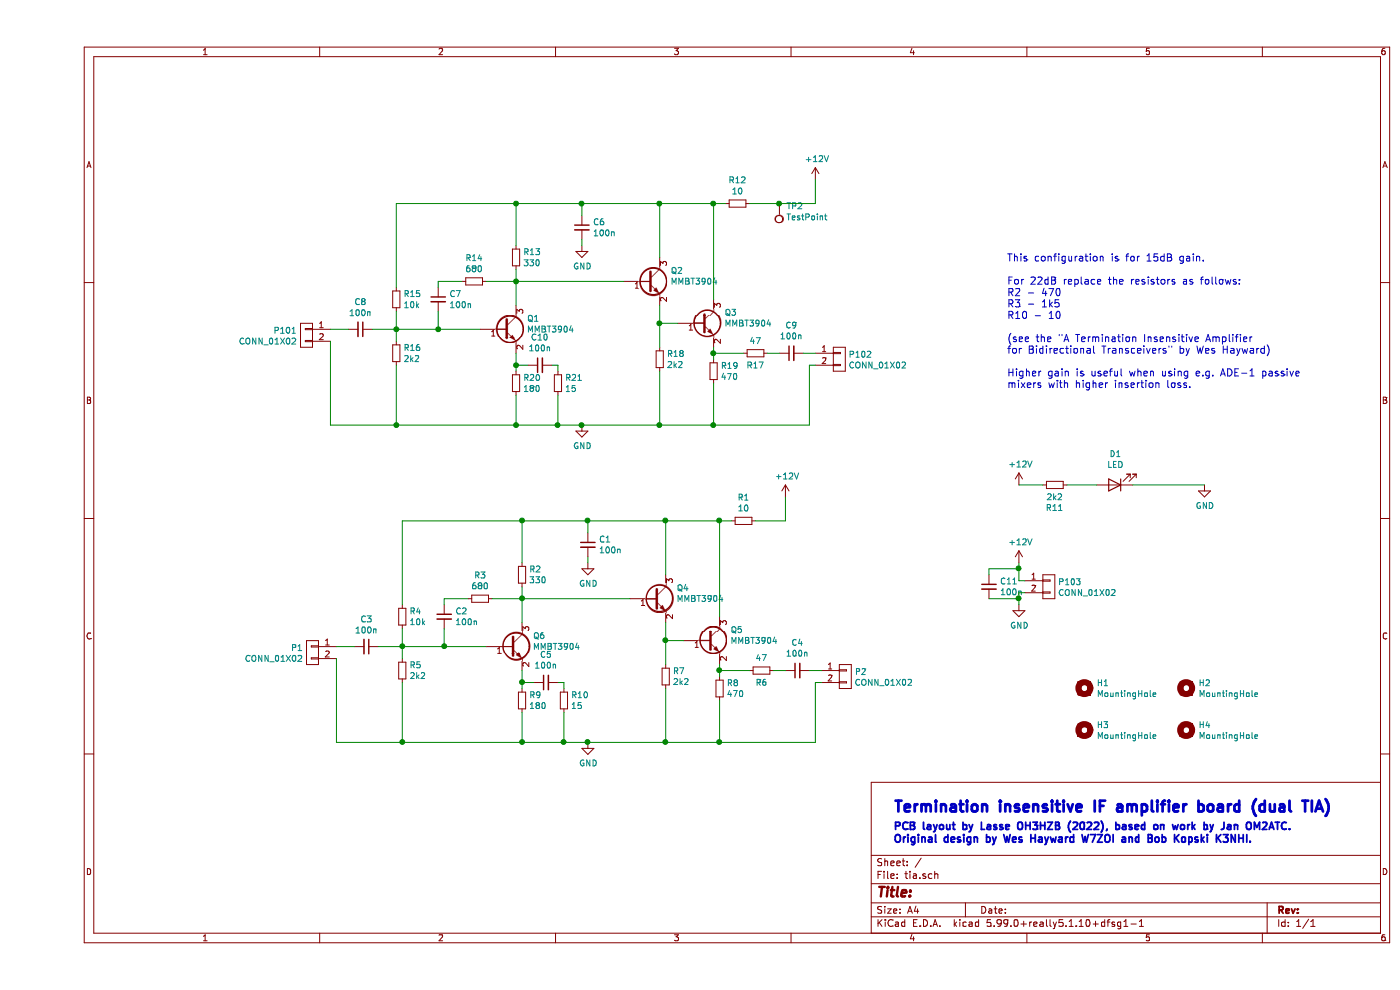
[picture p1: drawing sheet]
EESchema Schematic File Version 4
EELAYER 30 0
EELAYER END
$Descr A4 11693 8268
encoding utf-8
Sheet 1 1
Title ""
Date ""
Rev ""
Comp ""
Comment1 ""
Comment2 ""
Comment3 ""
Comment4 ""
$EndDescr
$Comp
L tia-rescue:MMBT3904 Q1
U 1 1
P 3900 2750
F 0 "Q1" H 4091 2841 50  0000 L CNN
F 1 "MMBT3904" H 4091 2750 50  0000 L CNN
F 2 "Package_TO_SOT_SMD:SOT-23" H 3100 1750 50  0001 L CIN
F 3 "" H 3900 2750 50  0000 L CNN
F 4 "C20526" H 3900 2750 50  0001 C CNN "JLCPART"
F 5 "C20526" H 3900 2750 50  0001 C CNN "LCSC"
	1    3900 2750
	1    0    0    -1  
$EndComp
$Comp
L tia-rescue:MMBT3904 Q2
U 1 1
P 5100 2350
F 0 "Q2" H 5291 2441 50  0000 L CNN
F 1 "MMBT3904" H 5291 2350 50  0000 L CNN
F 2 "Package_TO_SOT_SMD:SOT-23" H 5100 1000 50  0001 L CIN
F 3 "" H 5100 2350 50  0000 L CNN
F 4 "C20526" H 5100 2350 50  0001 C CNN "JLCPART"
F 5 "C20526" H 5100 2350 50  0001 C CNN "LCSC"
	1    5100 2350
	1    0    0    -1  
$EndComp
$Comp
L tia-rescue:MMBT3904 Q3
U 1 1
P 5550 2700
F 0 "Q3" H 5741 2791 50  0000 L CNN
F 1 "MMBT3904" H 5741 2700 50  0000 L CNN
F 2 "Package_TO_SOT_SMD:SOT-23" H 5500 1550 50  0001 L CIN
F 3 "" H 5550 2700 50  0000 L CNN
F 4 "C20526" H 5550 2700 50  0001 C CNN "JLCPART"
F 5 "C20526" H 5550 2700 50  0001 C CNN "LCSC"
	1    5550 2700
	1    0    0    -1  
$EndComp
$Comp
L tia-rescue:C_Small C8
U 1 1
P 2700 2750
F 0 "C8" V 2471 2750 50  0000 C CNN
F 1 "100n" V 2562 2750 50  0000 C CNN
F 2 "Capacitor_SMD:C_0805_2012Metric_Pad1.18x1.45mm_HandSolder" H 2700 2750 50  0001 C CNN
F 3 "" H 2700 2750 50  0000 C CNN
F 4 "C49678" H 2700 2750 50  0001 C CNN "JLCPART"
F 5 "C49678" H 2700 2750 50  0001 C CNN "LCSC"
	1    2700 2750
	0    1    1    0   
$EndComp
$Comp
L tia-rescue:C_Small C7
U 1 1
P 3350 2500
F 0 "C7" H 3442 2546 50  0000 L CNN
F 1 "100n" H 3442 2455 50  0000 L CNN
F 2 "Capacitor_SMD:C_0805_2012Metric_Pad1.18x1.45mm_HandSolder" H 3350 2500 50  0001 C CNN
F 3 "" H 3350 2500 50  0000 C CNN
F 4 "C49678" H 3350 2500 50  0001 C CNN "JLCPART"
F 5 "C49678" H 3350 2500 50  0001 C CNN "LCSC"
	1    3350 2500
	1    0    0    -1  
$EndComp
$Comp
L tia-rescue:C_Small C10
U 1 1
P 4200 3050
F 0 "C10" V 4429 3050 50  0000 C CNN
F 1 "100n" V 4338 3050 50  0000 C CNN
F 2 "Capacitor_SMD:C_0805_2012Metric_Pad1.18x1.45mm_HandSolder" H 4200 3050 50  0001 C CNN
F 3 "" H 4200 3050 50  0000 C CNN
F 4 "C49678" H 4200 3050 50  0001 C CNN "JLCPART"
F 5 "C49678" H 4200 3050 50  0001 C CNN "LCSC"
	1    4200 3050
	0    -1   -1   0   
$EndComp
$Comp
L tia-rescue:C_Small C6
U 1 1
P 4550 1900
F 0 "C6" H 4642 1946 50  0000 L CNN
F 1 "100n" H 4642 1855 50  0000 L CNN
F 2 "Capacitor_SMD:C_0805_2012Metric_Pad1.18x1.45mm_HandSolder" H 4550 1900 50  0001 C CNN
F 3 "" H 4550 1900 50  0000 C CNN
F 4 "C49678" H 4550 1900 50  0001 C CNN "JLCPART"
F 5 "C49678" H 4550 1900 50  0001 C CNN "LCSC"
	1    4550 1900
	1    0    0    -1  
$EndComp
$Comp
L tia-rescue:C_Small C9
U 1 1
P 6300 2950
F 0 "C9" V 6529 2950 50  0000 C CNN
F 1 "100n" V 6438 2950 50  0000 C CNN
F 2 "Capacitor_SMD:C_0805_2012Metric_Pad1.18x1.45mm_HandSolder" H 6300 2950 50  0001 C CNN
F 3 "" H 6300 2950 50  0000 C CNN
F 4 "C49678" H 6300 2950 50  0001 C CNN "JLCPART"
F 5 "C49678" H 6300 2950 50  0001 C CNN "LCSC"
	1    6300 2950
	0    -1   -1   0   
$EndComp
$Comp
L tia-rescue:R_Small R16
U 1 1
P 3000 2950
F 0 "R16" H 3059 2996 50  0000 L CNN
F 1 "2k2" H 3059 2905 50  0000 L CNN
F 2 "Resistor_SMD:R_0603_1608Metric_Pad0.98x0.95mm_HandSolder" H 3000 2950 50  0001 C CNN
F 3 "" H 3000 2950 50  0000 C CNN
F 4 "C4190" H 3000 2950 50  0001 C CNN "JLCPART"
F 5 "C4190" H 3000 2950 50  0001 C CNN "LCSC"
	1    3000 2950
	1    0    0    -1  
$EndComp
$Comp
L tia-rescue:R_Small R14
U 1 1
P 3650 2350
F 0 "R14" V 3454 2350 50  0000 C CNN
F 1 "680" V 3545 2350 50  0000 C CNN
F 2 "Resistor_SMD:R_0603_1608Metric_Pad0.98x0.95mm_HandSolder" H 3650 2350 50  0001 C CNN
F 3 "" H 3650 2350 50  0000 C CNN
F 4 "C23228" H 3650 2350 50  0001 C CNN "JLCPART"
F 5 "C23228" H 3650 2350 50  0001 C CNN "LCSC"
	1    3650 2350
	0    1    1    0   
$EndComp
$Comp
L tia-rescue:R_Small R13
U 1 1
P 4000 2150
F 0 "R13" H 4059 2196 50  0000 L CNN
F 1 "330" H 4059 2105 50  0000 L CNN
F 2 "Resistor_SMD:R_0603_1608Metric_Pad0.98x0.95mm_HandSolder" H 4000 2150 50  0001 C CNN
F 3 "" H 4000 2150 50  0000 C CNN
F 4 "C23138" H 4000 2150 50  0001 C CNN "JLCPART"
F 5 "C23138" H 4000 2150 50  0001 C CNN "LCSC"
	1    4000 2150
	1    0    0    -1  
$EndComp
$Comp
L tia-rescue:R_Small R20
U 1 1
P 4000 3200
F 0 "R20" H 4059 3246 50  0000 L CNN
F 1 "180" H 4059 3155 50  0000 L CNN
F 2 "Resistor_SMD:R_0603_1608Metric_Pad0.98x0.95mm_HandSolder" H 4000 3200 50  0001 C CNN
F 3 "" H 4000 3200 50  0000 C CNN
F 4 "C22828" H 4000 3200 50  0001 C CNN "JLCPART"
F 5 "C22828" H 4000 3200 50  0001 C CNN "LCSC"
	1    4000 3200
	1    0    0    -1  
$EndComp
$Comp
L tia-rescue:R_Small R21
U 1 1
P 4350 3200
F 0 "R21" H 4409 3246 50  0000 L CNN
F 1 "15" H 4409 3155 50  0000 L CNN
F 2 "Resistor_SMD:R_0603_1608Metric_Pad0.98x0.95mm_HandSolder" H 4350 3200 50  0001 C CNN
F 3 "" H 4350 3200 50  0000 C CNN
F 4 "C22810" H 4350 3200 50  0001 C CNN "JLCPART"
F 5 "C22810" H 4350 3200 50  0001 C CNN "LCSC"
	1    4350 3200
	1    0    0    -1  
$EndComp
$Comp
L power:GND #PWR01
U 1 1
P 4550 2050
F 0 "#PWR01" H 4550 1800 50  0001 C CNN
F 1 "GND" H 4555 1877 50  0000 C CNN
F 2 "" H 4550 2050 50  0000 C CNN
F 3 "" H 4550 2050 50  0000 C CNN
	1    4550 2050
	1    0    0    -1  
$EndComp
$Comp
L tia-rescue:R_Small R18
U 1 1
P 5200 3000
F 0 "R18" H 5259 3046 50  0000 L CNN
F 1 "2k2" H 5259 2955 50  0000 L CNN
F 2 "Resistor_SMD:R_0603_1608Metric_Pad0.98x0.95mm_HandSolder" H 5200 3000 50  0001 C CNN
F 3 "" H 5200 3000 50  0000 C CNN
F 4 "C4190" H 5200 3000 50  0001 C CNN "JLCPART"
F 5 "C4190" H 5200 3000 50  0001 C CNN "LCSC"
	1    5200 3000
	1    0    0    -1  
$EndComp
$Comp
L tia-rescue:R_Small R19
U 1 1
P 5650 3100
F 0 "R19" H 5709 3146 50  0000 L CNN
F 1 "470" H 5709 3055 50  0000 L CNN
F 2 "Resistor_SMD:R_0603_1608Metric_Pad0.98x0.95mm_HandSolder" H 5650 3100 50  0001 C CNN
F 3 "" H 5650 3100 50  0000 C CNN
F 4 "C23179" H 5650 3100 50  0001 C CNN "JLCPART"
F 5 "C23179" H 5650 3100 50  0001 C CNN "LCSC"
	1    5650 3100
	1    0    0    -1  
$EndComp
$Comp
L tia-rescue:R_Small R12
U 1 1
P 5850 1700
F 0 "R12" V 5654 1700 50  0000 C CNN
F 1 "10" V 5745 1700 50  0000 C CNN
F 2 "Resistor_SMD:R_0603_1608Metric_Pad0.98x0.95mm_HandSolder" H 5850 1700 50  0001 C CNN
F 3 "" H 5850 1700 50  0000 C CNN
F 4 "C22859" H 5850 1700 50  0001 C CNN "JLCPART"
F 5 "C22859" H 5850 1700 50  0001 C CNN "LCSC"
	1    5850 1700
	0    1    1    0   
$EndComp
$Comp
L tia-rescue:R_Small R17
U 1 1
P 6000 2950
F 0 "R17" V 6100 2950 50  0000 C CNN
F 1 "47" V 5895 2950 50  0000 C CNN
F 2 "Resistor_SMD:R_0603_1608Metric_Pad0.98x0.95mm_HandSolder" H 6000 2950 50  0001 C CNN
F 3 "" H 6000 2950 50  0000 C CNN
F 4 "C23182" H 6000 2950 50  0001 C CNN "JLCPART"
F 5 "C23182" H 6000 2950 50  0001 C CNN "LCSC"
	1    6000 2950
	0    1    1    0   
$EndComp
$Comp
L tia-rescue:CONN_01X02 P102
U 1 1
P 6700 3000
F 0 "P102" H 6778 3041 50  0000 L CNN
F 1 "CONN_01X02" H 6778 2950 50  0000 L CNN
F 2 "Connector_PinHeader_2.54mm:PinHeader_1x02_P2.54mm_Vertical" H 6700 3000 50  0001 C CNN
F 3 "" H 6700 3000 50  0000 C CNN
	1    6700 3000
	1    0    0    -1  
$EndComp
$Comp
L tia-rescue:CONN_01X02 P101
U 1 1
P 2250 2800
F 0 "P101" H 2328 2841 50  0000 L CNN
F 1 "CONN_01X02" H 2328 2750 50  0000 L CNN
F 2 "Connector_PinHeader_2.54mm:PinHeader_1x02_P2.54mm_Vertical" H 2250 2800 50  0001 C CNN
F 3 "" H 2250 2800 50  0000 C CNN
	1    2250 2800
	-1   0    0    -1  
$EndComp
$Comp
L power:GND #PWR02
U 1 1
P 4550 3550
F 0 "#PWR02" H 4550 3300 50  0001 C CNN
F 1 "GND" H 4555 3377 50  0000 C CNN
F 2 "" H 4550 3550 50  0000 C CNN
F 3 "" H 4550 3550 50  0000 C CNN
	1    4550 3550
	1    0    0    -1  
$EndComp
Wire Wire Line
	2450 2750 2600 2750
Wire Wire Line
	3000 2600 3000 2750
Wire Wire Line
	2800 2750 3000 2750
Connection ~ 3000 2750
Wire Wire Line
	3550 2350 3350 2350
Wire Wire Line
	3350 2350 3350 2400
Wire Wire Line
	3350 2600 3350 2750
Connection ~ 3350 2750
Wire Wire Line
	6500 1500 6500 1700
Wire Wire Line
	6500 1700 6200 1700
Wire Wire Line
	3000 1700 4000 1700
Wire Wire Line
	3000 1700 3000 2400
Wire Wire Line
	4000 2050 4000 1700
Connection ~ 4000 1700
Wire Wire Line
	4550 1800 4550 1700
Connection ~ 4550 1700
Wire Wire Line
	4550 2050 4550 2000
Wire Wire Line
	4000 2250 4000 2350
Wire Wire Line
	3750 2350 4000 2350
Connection ~ 4000 2350
Wire Wire Line
	4000 2950 4000 3050
Wire Wire Line
	4000 3050 4100 3050
Connection ~ 4000 3050
Wire Wire Line
	4300 3050 4350 3050
Wire Wire Line
	4350 3050 4350 3100
Wire Wire Line
	4350 3550 4350 3300
Wire Wire Line
	2450 3550 3000 3550
Wire Wire Line
	4000 3300 4000 3550
Connection ~ 4350 3550
Wire Wire Line
	3000 3050 3000 3550
Connection ~ 4000 3550
Wire Wire Line
	2450 2850 2450 3550
Connection ~ 3000 3550
Wire Wire Line
	5200 2150 5200 1700
Connection ~ 5200 1700
Wire Wire Line
	5200 2550 5200 2700
Wire Wire Line
	5200 3550 5200 3100
Connection ~ 4550 3550
Wire Wire Line
	5200 2700 5350 2700
Connection ~ 5200 2700
Wire Wire Line
	5650 2500 5650 1700
Connection ~ 5650 1700
Wire Wire Line
	5650 2900 5650 2950
Wire Wire Line
	5650 3550 5650 3200
Connection ~ 5200 3550
Wire Wire Line
	5650 2950 5900 2950
Connection ~ 5650 2950
Wire Wire Line
	6100 2950 6200 2950
Wire Wire Line
	6400 2950 6500 2950
Wire Wire Line
	6500 3050 6450 3050
Wire Wire Line
	6450 3050 6450 3550
Connection ~ 5650 3550
$Comp
L power:+12V #PWR03
U 1 1
P 6500 1500
F 0 "#PWR03" H 6500 1350 50  0001 C CNN
F 1 "+12V" H 6515 1673 50  0000 C CNN
F 2 "" H 6500 1500 50  0000 C CNN
F 3 "" H 6500 1500 50  0000 C CNN
	1    6500 1500
	1    0    0    -1  
$EndComp
$Comp
L power:+12V #PWR04
U 1 1
P 8200 4700
F 0 "#PWR04" H 8200 4550 50  0001 C CNN
F 1 "+12V" H 8215 4873 50  0000 C CNN
F 2 "" H 8200 4700 50  0000 C CNN
F 3 "" H 8200 4700 50  0000 C CNN
	1    8200 4700
	1    0    0    -1  
$EndComp
$Comp
L power:GND #PWR05
U 1 1
P 8200 5050
F 0 "#PWR05" H 8200 4800 50  0001 C CNN
F 1 "GND" H 8205 4877 50  0000 C CNN
F 2 "" H 8200 5050 50  0000 C CNN
F 3 "" H 8200 5050 50  0000 C CNN
	1    8200 5050
	1    0    0    -1  
$EndComp
$Comp
L tia-rescue:CONN_01X02 P103
U 1 1
P 8450 4900
F 0 "P103" H 8528 4941 50  0000 L CNN
F 1 "CONN_01X02" H 8528 4850 50  0000 L CNN
F 2 "Connector_PinHeader_2.54mm:PinHeader_1x02_P2.54mm_Vertical" H 8450 4900 50  0001 C CNN
F 3 "" H 8450 4900 50  0000 C CNN
	1    8450 4900
	1    0    0    -1  
$EndComp
Wire Wire Line
	8200 4950 8250 4950
Wire Wire Line
	8200 4850 8250 4850
Text Notes 8100 3250 0    60   ~ 0
This configuration is for 15dB gain. \n\nFor 22dB replace the resistors as follows:\nR2 - 470\nR3 - 1k5\nR10 - 10\n\n(see the "A Termination Insensitive Amplifier\nfor Bidirectional Transceivers" by Wes Hayward)\n\nHigher gain is useful when using e.g. ADE-1 passive\nmixers with higher insertion loss.
Wire Wire Line
	3000 2750 3000 2850
Wire Wire Line
	3000 2750 3350 2750
Wire Wire Line
	3350 2750 3700 2750
Wire Wire Line
	4000 1700 4550 1700
Wire Wire Line
	4550 1700 5200 1700
Wire Wire Line
	4000 2350 4000 2550
Wire Wire Line
	4000 2350 4900 2350
Wire Wire Line
	4000 3050 4000 3100
Wire Wire Line
	4350 3550 4550 3550
Wire Wire Line
	4000 3550 4350 3550
Wire Wire Line
	3000 3550 4000 3550
Wire Wire Line
	5200 1700 5650 1700
Wire Wire Line
	4550 3550 5200 3550
Wire Wire Line
	5200 2700 5200 2900
Wire Wire Line
	5650 1700 5750 1700
Wire Wire Line
	5200 3550 5650 3550
Wire Wire Line
	5650 2950 5650 3000
Wire Wire Line
	5650 3550 6450 3550
$Comp
L tia-rescue:R_Small R15
U 1 1
P 3000 2500
F 0 "R15" H 3059 2546 50  0000 L CNN
F 1 "10k" H 3059 2455 50  0000 L CNN
F 2 "Resistor_SMD:R_0603_1608Metric_Pad0.98x0.95mm_HandSolder" H 3000 2500 50  0001 C CNN
F 3 "" H 3000 2500 50  0000 C CNN
F 4 "C25804" H 3000 2500 50  0001 C CNN "JLCPART"
F 5 "C25804" H 3000 2500 50  0001 C CNN "LCSC"
	1    3000 2500
	1    0    0    -1  
$EndComp
$Comp
L tia-rescue:MMBT3904 Q6
U 1 1
P 3950 5400
F 0 "Q6" H 4141 5491 50  0000 L CNN
F 1 "MMBT3904" H 4141 5400 50  0000 L CNN
F 2 "Package_TO_SOT_SMD:SOT-23" H 3150 4400 50  0001 L CIN
F 3 "" H 3950 5400 50  0000 L CNN
F 4 "C20526" H 3950 5400 50  0001 C CNN "JLCPART"
F 5 "C20526" H 3950 5400 50  0001 C CNN "LCSC"
	1    3950 5400
	1    0    0    -1  
$EndComp
$Comp
L tia-rescue:MMBT3904 Q4
U 1 1
P 5150 5000
F 0 "Q4" H 5341 5091 50  0000 L CNN
F 1 "MMBT3904" H 5341 5000 50  0000 L CNN
F 2 "Package_TO_SOT_SMD:SOT-23" H 5150 3650 50  0001 L CIN
F 3 "" H 5150 5000 50  0000 L CNN
F 4 "C20526" H 5150 5000 50  0001 C CNN "JLCPART"
F 5 "C20526" H 5150 5000 50  0001 C CNN "LCSC"
	1    5150 5000
	1    0    0    -1  
$EndComp
$Comp
L tia-rescue:MMBT3904 Q5
U 1 1
P 5600 5350
F 0 "Q5" H 5791 5441 50  0000 L CNN
F 1 "MMBT3904" H 5791 5350 50  0000 L CNN
F 2 "Package_TO_SOT_SMD:SOT-23" H 5550 4200 50  0001 L CIN
F 3 "" H 5600 5350 50  0000 L CNN
F 4 "C20526" H 5600 5350 50  0001 C CNN "JLCPART"
F 5 "C20526" H 5600 5350 50  0001 C CNN "LCSC"
	1    5600 5350
	1    0    0    -1  
$EndComp
$Comp
L tia-rescue:C_Small C3
U 1 1
P 2750 5400
F 0 "C3" V 2521 5400 50  0000 C CNN
F 1 "100n" V 2612 5400 50  0000 C CNN
F 2 "Capacitor_SMD:C_0805_2012Metric_Pad1.18x1.45mm_HandSolder" H 2750 5400 50  0001 C CNN
F 3 "" H 2750 5400 50  0000 C CNN
F 4 "C49678" H 2750 5400 50  0001 C CNN "JLCPART"
F 5 "C49678" H 2750 5400 50  0001 C CNN "LCSC"
	1    2750 5400
	0    1    1    0   
$EndComp
$Comp
L tia-rescue:C_Small C2
U 1 1
P 3400 5150
F 0 "C2" H 3492 5196 50  0000 L CNN
F 1 "100n" H 3492 5105 50  0000 L CNN
F 2 "Capacitor_SMD:C_0805_2012Metric_Pad1.18x1.45mm_HandSolder" H 3400 5150 50  0001 C CNN
F 3 "" H 3400 5150 50  0000 C CNN
F 4 "C49678" H 3400 5150 50  0001 C CNN "JLCPART"
F 5 "C49678" H 3400 5150 50  0001 C CNN "LCSC"
	1    3400 5150
	1    0    0    -1  
$EndComp
$Comp
L tia-rescue:C_Small C5
U 1 1
P 4250 5700
F 0 "C5" V 4479 5700 50  0000 C CNN
F 1 "100n" V 4388 5700 50  0000 C CNN
F 2 "Capacitor_SMD:C_0805_2012Metric_Pad1.18x1.45mm_HandSolder" H 4250 5700 50  0001 C CNN
F 3 "" H 4250 5700 50  0000 C CNN
F 4 "C49678" H 4250 5700 50  0001 C CNN "JLCPART"
F 5 "C49678" H 4250 5700 50  0001 C CNN "LCSC"
	1    4250 5700
	0    -1   -1   0   
$EndComp
$Comp
L tia-rescue:C_Small C1
U 1 1
P 4600 4550
F 0 "C1" H 4692 4596 50  0000 L CNN
F 1 "100n" H 4692 4505 50  0000 L CNN
F 2 "Capacitor_SMD:C_0805_2012Metric_Pad1.18x1.45mm_HandSolder" H 4600 4550 50  0001 C CNN
F 3 "" H 4600 4550 50  0000 C CNN
F 4 "C49678" H 4600 4550 50  0001 C CNN "JLCPART"
F 5 "C49678" H 4600 4550 50  0001 C CNN "LCSC"
	1    4600 4550
	1    0    0    -1  
$EndComp
$Comp
L tia-rescue:C_Small C4
U 1 1
P 6350 5600
F 0 "C4" V 6579 5600 50  0000 C CNN
F 1 "100n" V 6488 5600 50  0000 C CNN
F 2 "Capacitor_SMD:C_0805_2012Metric_Pad1.18x1.45mm_HandSolder" H 6350 5600 50  0001 C CNN
F 3 "" H 6350 5600 50  0000 C CNN
F 4 "C49678" H 6350 5600 50  0001 C CNN "JLCPART"
F 5 "C49678" H 6350 5600 50  0001 C CNN "LCSC"
	1    6350 5600
	0    -1   -1   0   
$EndComp
$Comp
L tia-rescue:R_Small R5
U 1 1
P 3050 5600
F 0 "R5" H 3109 5646 50  0000 L CNN
F 1 "2k2" H 3109 5555 50  0000 L CNN
F 2 "Resistor_SMD:R_0603_1608Metric_Pad0.98x0.95mm_HandSolder" H 3050 5600 50  0001 C CNN
F 3 "" H 3050 5600 50  0000 C CNN
F 4 "C4190" H 3050 5600 50  0001 C CNN "JLCPART"
F 5 "C4190" H 3050 5600 50  0001 C CNN "LCSC"
	1    3050 5600
	1    0    0    -1  
$EndComp
$Comp
L tia-rescue:R_Small R3
U 1 1
P 3700 5000
F 0 "R3" V 3504 5000 50  0000 C CNN
F 1 "680" V 3595 5000 50  0000 C CNN
F 2 "Resistor_SMD:R_0603_1608Metric_Pad0.98x0.95mm_HandSolder" H 3700 5000 50  0001 C CNN
F 3 "" H 3700 5000 50  0000 C CNN
F 4 "C23228" H 3700 5000 50  0001 C CNN "JLCPART"
F 5 "C23228" H 3700 5000 50  0001 C CNN "LCSC"
	1    3700 5000
	0    1    1    0   
$EndComp
$Comp
L tia-rescue:R_Small R2
U 1 1
P 4050 4800
F 0 "R2" H 4109 4846 50  0000 L CNN
F 1 "330" H 4109 4755 50  0000 L CNN
F 2 "Resistor_SMD:R_0603_1608Metric_Pad0.98x0.95mm_HandSolder" H 4050 4800 50  0001 C CNN
F 3 "" H 4050 4800 50  0000 C CNN
F 4 "C23138" H 4050 4800 50  0001 C CNN "JLCPART"
F 5 "C23138" H 4050 4800 50  0001 C CNN "LCSC"
	1    4050 4800
	1    0    0    -1  
$EndComp
$Comp
L tia-rescue:R_Small R9
U 1 1
P 4050 5850
F 0 "R9" H 4109 5896 50  0000 L CNN
F 1 "180" H 4109 5805 50  0000 L CNN
F 2 "Resistor_SMD:R_0603_1608Metric_Pad0.98x0.95mm_HandSolder" H 4050 5850 50  0001 C CNN
F 3 "" H 4050 5850 50  0000 C CNN
F 4 "C22828" H 4050 5850 50  0001 C CNN "JLCPART"
F 5 "C22828" H 4050 5850 50  0001 C CNN "LCSC"
	1    4050 5850
	1    0    0    -1  
$EndComp
$Comp
L tia-rescue:R_Small R10
U 1 1
P 4400 5850
F 0 "R10" H 4459 5896 50  0000 L CNN
F 1 "15" H 4459 5805 50  0000 L CNN
F 2 "Resistor_SMD:R_0603_1608Metric_Pad0.98x0.95mm_HandSolder" H 4400 5850 50  0001 C CNN
F 3 "" H 4400 5850 50  0000 C CNN
F 4 "C22810" H 4400 5850 50  0001 C CNN "JLCPART"
F 5 "C22810" H 4400 5850 50  0001 C CNN "LCSC"
	1    4400 5850
	1    0    0    -1  
$EndComp
$Comp
L power:GND #PWR0101
U 1 1
P 4600 4700
F 0 "#PWR0101" H 4600 4450 50  0001 C CNN
F 1 "GND" H 4605 4527 50  0000 C CNN
F 2 "" H 4600 4700 50  0000 C CNN
F 3 "" H 4600 4700 50  0000 C CNN
	1    4600 4700
	1    0    0    -1  
$EndComp
$Comp
L tia-rescue:R_Small R7
U 1 1
P 5250 5650
F 0 "R7" H 5309 5696 50  0000 L CNN
F 1 "2k2" H 5309 5605 50  0000 L CNN
F 2 "Resistor_SMD:R_0603_1608Metric_Pad0.98x0.95mm_HandSolder" H 5250 5650 50  0001 C CNN
F 3 "" H 5250 5650 50  0000 C CNN
F 4 "C4190" H 5250 5650 50  0001 C CNN "JLCPART"
F 5 "C4190" H 5250 5650 50  0001 C CNN "LCSC"
	1    5250 5650
	1    0    0    -1  
$EndComp
$Comp
L tia-rescue:R_Small R8
U 1 1
P 5700 5750
F 0 "R8" H 5759 5796 50  0000 L CNN
F 1 "470" H 5759 5705 50  0000 L CNN
F 2 "Resistor_SMD:R_0603_1608Metric_Pad0.98x0.95mm_HandSolder" H 5700 5750 50  0001 C CNN
F 3 "" H 5700 5750 50  0000 C CNN
F 4 "C23179" H 5700 5750 50  0001 C CNN "JLCPART"
F 5 "C23179" H 5700 5750 50  0001 C CNN "LCSC"
	1    5700 5750
	1    0    0    -1  
$EndComp
$Comp
L tia-rescue:R_Small R1
U 1 1
P 5900 4350
F 0 "R1" V 5704 4350 50  0000 C CNN
F 1 "10" V 5795 4350 50  0000 C CNN
F 2 "Resistor_SMD:R_0603_1608Metric_Pad0.98x0.95mm_HandSolder" H 5900 4350 50  0001 C CNN
F 3 "" H 5900 4350 50  0000 C CNN
F 4 "C22859" H 5900 4350 50  0001 C CNN "JLCPART"
F 5 "C22859" H 5900 4350 50  0001 C CNN "LCSC"
	1    5900 4350
	0    1    1    0   
$EndComp
$Comp
L tia-rescue:R_Small R6
U 1 1
P 6050 5600
F 0 "R6" V 6150 5600 50  0000 C CNN
F 1 "47" V 5945 5600 50  0000 C CNN
F 2 "Resistor_SMD:R_0603_1608Metric_Pad0.98x0.95mm_HandSolder" H 6050 5600 50  0001 C CNN
F 3 "" H 6050 5600 50  0000 C CNN
F 4 "C23182" H 6050 5600 50  0001 C CNN "JLCPART"
F 5 "C23182" H 6050 5600 50  0001 C CNN "LCSC"
	1    6050 5600
	0    1    1    0   
$EndComp
$Comp
L tia-rescue:CONN_01X02 P2
U 1 1
P 6750 5650
F 0 "P2" H 6828 5691 50  0000 L CNN
F 1 "CONN_01X02" H 6828 5600 50  0000 L CNN
F 2 "Connector_PinHeader_2.54mm:PinHeader_1x02_P2.54mm_Vertical" H 6750 5650 50  0001 C CNN
F 3 "" H 6750 5650 50  0000 C CNN
	1    6750 5650
	1    0    0    -1  
$EndComp
$Comp
L tia-rescue:CONN_01X02 P1
U 1 1
P 2300 5450
F 0 "P1" H 2378 5491 50  0000 L CNN
F 1 "CONN_01X02" H 2378 5400 50  0000 L CNN
F 2 "Connector_PinHeader_2.54mm:PinHeader_1x02_P2.54mm_Vertical" H 2300 5450 50  0001 C CNN
F 3 "" H 2300 5450 50  0000 C CNN
	1    2300 5450
	-1   0    0    -1  
$EndComp
$Comp
L power:GND #PWR0102
U 1 1
P 4600 6200
F 0 "#PWR0102" H 4600 5950 50  0001 C CNN
F 1 "GND" H 4605 6027 50  0000 C CNN
F 2 "" H 4600 6200 50  0000 C CNN
F 3 "" H 4600 6200 50  0000 C CNN
	1    4600 6200
	1    0    0    -1  
$EndComp
Wire Wire Line
	2500 5400 2650 5400
Wire Wire Line
	3050 5250 3050 5400
Wire Wire Line
	2850 5400 3050 5400
Connection ~ 3050 5400
Wire Wire Line
	3600 5000 3400 5000
Wire Wire Line
	3400 5000 3400 5050
Wire Wire Line
	3400 5250 3400 5400
Connection ~ 3400 5400
Wire Wire Line
	6250 4150 6250 4350
Wire Wire Line
	6250 4350 6000 4350
Wire Wire Line
	3050 4350 4050 4350
Wire Wire Line
	3050 4350 3050 5050
Wire Wire Line
	4050 4700 4050 4350
Connection ~ 4050 4350
Wire Wire Line
	4600 4450 4600 4350
Connection ~ 4600 4350
Wire Wire Line
	4600 4700 4600 4650
Wire Wire Line
	4050 4900 4050 5000
Wire Wire Line
	3800 5000 4050 5000
Connection ~ 4050 5000
Wire Wire Line
	4050 5600 4050 5700
Wire Wire Line
	4050 5700 4150 5700
Connection ~ 4050 5700
Wire Wire Line
	4350 5700 4400 5700
Wire Wire Line
	4400 5700 4400 5750
Wire Wire Line
	4400 6200 4400 5950
Wire Wire Line
	2500 6200 3050 6200
Wire Wire Line
	4050 5950 4050 6200
Connection ~ 4400 6200
Wire Wire Line
	3050 5700 3050 6200
Connection ~ 4050 6200
Wire Wire Line
	2500 5500 2500 6200
Connection ~ 3050 6200
Wire Wire Line
	5250 4800 5250 4350
Connection ~ 5250 4350
Wire Wire Line
	5250 5200 5250 5350
Wire Wire Line
	5250 6200 5250 5750
Connection ~ 4600 6200
Wire Wire Line
	5250 5350 5400 5350
Connection ~ 5250 5350
Wire Wire Line
	5700 5150 5700 4350
Connection ~ 5700 4350
Wire Wire Line
	5700 5550 5700 5600
Wire Wire Line
	5700 6200 5700 5850
Connection ~ 5250 6200
Wire Wire Line
	5700 5600 5950 5600
Connection ~ 5700 5600
Wire Wire Line
	6150 5600 6250 5600
Wire Wire Line
	6450 5600 6550 5600
Wire Wire Line
	6550 5700 6500 5700
Wire Wire Line
	6500 5700 6500 6200
Connection ~ 5700 6200
$Comp
L power:+12V #PWR0103
U 1 1
P 6250 4150
F 0 "#PWR0103" H 6250 4000 50  0001 C CNN
F 1 "+12V" H 6265 4323 50  0000 C CNN
F 2 "" H 6250 4150 50  0000 C CNN
F 3 "" H 6250 4150 50  0000 C CNN
	1    6250 4150
	1    0    0    -1  
$EndComp
Wire Wire Line
	3050 5400 3050 5500
Wire Wire Line
	3050 5400 3400 5400
Wire Wire Line
	3400 5400 3750 5400
Wire Wire Line
	4050 4350 4600 4350
Wire Wire Line
	4600 4350 5250 4350
Wire Wire Line
	4050 5000 4050 5200
Wire Wire Line
	4050 5000 4950 5000
Wire Wire Line
	4050 5700 4050 5750
Wire Wire Line
	4400 6200 4600 6200
Wire Wire Line
	4050 6200 4400 6200
Wire Wire Line
	3050 6200 4050 6200
Wire Wire Line
	5250 4350 5700 4350
Wire Wire Line
	4600 6200 5250 6200
Wire Wire Line
	5250 5350 5250 5550
Wire Wire Line
	5700 4350 5800 4350
Wire Wire Line
	5250 6200 5700 6200
Wire Wire Line
	5700 5600 5700 5650
Wire Wire Line
	5700 6200 6500 6200
$Comp
L tia-rescue:R_Small R4
U 1 1
P 3050 5150
F 0 "R4" H 3109 5196 50  0000 L CNN
F 1 "10k" H 3109 5105 50  0000 L CNN
F 2 "Resistor_SMD:R_0603_1608Metric_Pad0.98x0.95mm_HandSolder" H 3050 5150 50  0001 C CNN
F 3 "" H 3050 5150 50  0000 C CNN
F 4 "C25804" H 3050 5150 50  0001 C CNN "JLCPART"
F 5 "C25804" H 3050 5150 50  0001 C CNN "LCSC"
	1    3050 5150
	1    0    0    -1  
$EndComp
$Comp
L power:+12V #PWR0104
U 1 1
P 8200 4050
F 0 "#PWR0104" H 8200 3900 50  0001 C CNN
F 1 "+12V" H 8215 4223 50  0000 C CNN
F 2 "" H 8200 4050 50  0000 C CNN
F 3 "" H 8200 4050 50  0000 C CNN
	1    8200 4050
	1    0    0    -1  
$EndComp
$Comp
L tia-rescue:R_Small R11
U 1 1
P 8500 4050
F 0 "R11" V 8304 4050 50  0000 C CNN
F 1 "2k2" V 8395 4050 50  0000 C CNN
F 2 "Resistor_SMD:R_0603_1608Metric_Pad0.98x0.95mm_HandSolder" H 8500 4050 50  0001 C CNN
F 3 "" H 8500 4050 50  0000 C CNN
F 4 "C4190" H 8500 4050 50  0001 C CNN "JLCPART"
F 5 "C4190" H 8500 4050 50  0001 C CNN "LCSC"
	1    8500 4050
	0    -1   -1   0   
$EndComp
$Comp
L power:GND #PWR0105
U 1 1
P 9750 4050
F 0 "#PWR0105" H 9750 3800 50  0001 C CNN
F 1 "GND" H 9755 3877 50  0000 C CNN
F 2 "" H 9750 4050 50  0000 C CNN
F 3 "" H 9750 4050 50  0000 C CNN
	1    9750 4050
	1    0    0    -1  
$EndComp
Wire Wire Line
	8200 4050 8400 4050
Wire Wire Line
	8600 4050 8850 4050
$Comp
L Device:LED D1
U 1 1
P 9000 4050
F 0 "D1" H 8993 3795 50  0000 C CNN
F 1 "LED" H 8993 3886 50  0000 C CNN
F 2 "LED_SMD:LED_0805_2012Metric_Pad1.15x1.40mm_HandSolder" H 9000 4050 50  0001 C CNN
F 3 "~" H 9000 4050 50  0001 C CNN
F 4 "C2297" H 9000 4050 50  0001 C CNN "JLCPART"
F 5 "C2297" H 9000 4050 50  0001 C CNN "LCSC"
	1    9000 4050
	-1   0    0    1   
$EndComp
$Comp
L Mechanical:MountingHole H1
U 1 1
P 8750 5750
F 0 "H1" H 8850 5796 50  0000 L CNN
F 1 "MountingHole" H 8850 5705 50  0000 L CNN
F 2 "MountingHole:MountingHole_2.5mm_Pad" H 8750 5750 50  0001 C CNN
F 3 "~" H 8750 5750 50  0001 C CNN
	1    8750 5750
	1    0    0    -1  
$EndComp
$Comp
L Mechanical:MountingHole H2
U 1 1
P 9600 5750
F 0 "H2" H 9700 5796 50  0000 L CNN
F 1 "MountingHole" H 9700 5705 50  0000 L CNN
F 2 "MountingHole:MountingHole_2.5mm_Pad" H 9600 5750 50  0001 C CNN
F 3 "~" H 9600 5750 50  0001 C CNN
	1    9600 5750
	1    0    0    -1  
$EndComp
$Comp
L Mechanical:MountingHole H3
U 1 1
P 8750 6100
F 0 "H3" H 8850 6146 50  0000 L CNN
F 1 "MountingHole" H 8850 6055 50  0000 L CNN
F 2 "MountingHole:MountingHole_2.5mm_Pad" H 8750 6100 50  0001 C CNN
F 3 "~" H 8750 6100 50  0001 C CNN
	1    8750 6100
	1    0    0    -1  
$EndComp
Wire Wire Line
	8200 4950 8200 5000
Wire Wire Line
	8200 4700 8200 4750
$Comp
L Mechanical:MountingHole H4
U 1 1
P 9600 6100
F 0 "H4" H 9700 6146 50  0000 L CNN
F 1 "MountingHole" H 9700 6055 50  0000 L CNN
F 2 "MountingHole:MountingHole_2.5mm_Pad" H 9600 6100 50  0001 C CNN
F 3 "~" H 9600 6100 50  0001 C CNN
	1    9600 6100
	1    0    0    -1  
$EndComp
$Comp
L tia-rescue:C_Small C11
U 1 1
P 7950 4900
F 0 "C11" H 8042 4946 50  0000 L CNN
F 1 "100n" H 8042 4855 50  0000 L CNN
F 2 "Capacitor_SMD:C_0805_2012Metric_Pad1.18x1.45mm_HandSolder" H 7950 4900 50  0001 C CNN
F 3 "" H 7950 4900 50  0000 C CNN
F 4 "C49678" H 7950 4900 50  0001 C CNN "JLCPART"
F 5 "C49678" H 7950 4900 50  0001 C CNN "LCSC"
	1    7950 4900
	1    0    0    -1  
$EndComp
Wire Wire Line
	8200 4750 7950 4750
Wire Wire Line
	7950 4750 7950 4800
Connection ~ 8200 4750
Wire Wire Line
	8200 4750 8200 4850
Wire Wire Line
	7950 5000 8200 5000
Connection ~ 8200 5000
Wire Wire Line
	8200 5000 8200 5050
Wire Wire Line
	9150 4050 9750 4050
$Comp
L Connector:TestPoint TP2
U 1 1
P 6200 1700
F 0 "TP2" H 6142 1726 50  0000 R CNN
F 1 "TestPoint" H 6142 1817 50  0000 R CNN
F 2 "TestPoint:TestPoint_Pad_D1.0mm" H 6400 1700 50  0001 C CNN
F 3 "~" H 6400 1700 50  0001 C CNN
	1    6200 1700
	-1   0    0    1   
$EndComp
Connection ~ 6200 1700
Wire Wire Line
	6200 1700 5950 1700
Text Notes 7150 6800 0    91   ~ 18
Termination insensitive IF amplifier board (dual TIA)
Text Notes 7150 7050 0    62   ~ 12
PCB layout by Lasse OH3HZB (2022), based on work by Jan OM2ATC.\nOriginal design by Wes Hayward W7ZOI and Bob Kopski K3NHI.
$EndSCHEMATC
